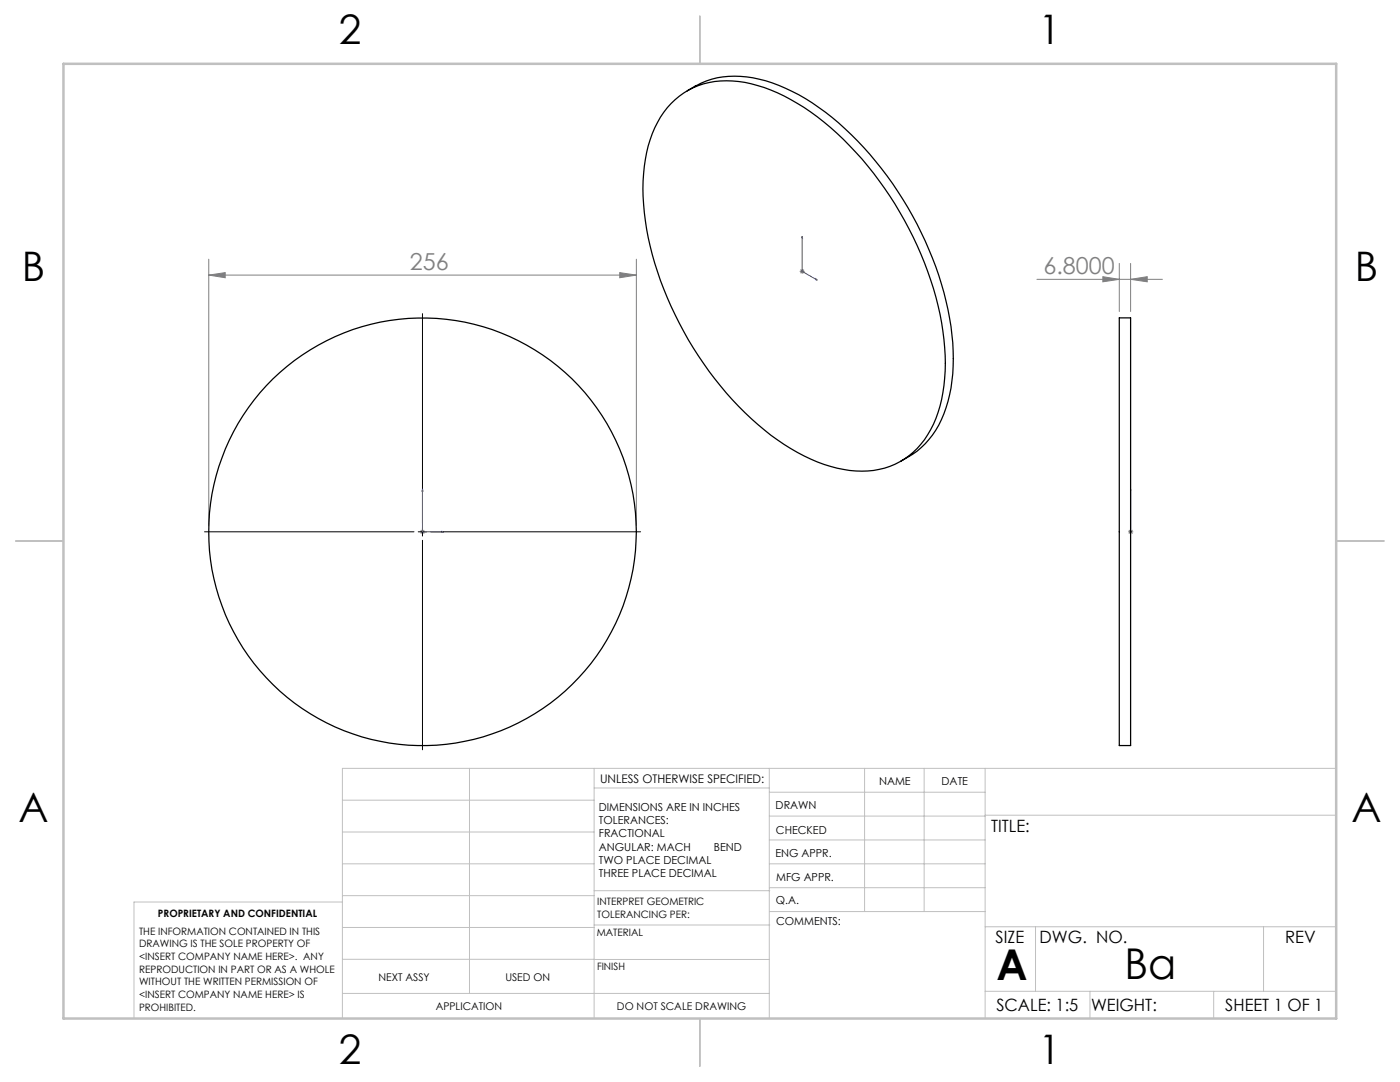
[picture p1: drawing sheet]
<svg xmlns="http://www.w3.org/2000/svg" width="279mm" height="216mm" viewBox="0 0 279 216" stroke-linecap="round" stroke-linejoin="round" font-family="sans-serif">
<path d="M160.1 47.2v7l3 1.7M160.1 47.2l.1 .4-.2-.1zM162.8 55.6l.3 .3-.3-.1zM84.3 97.6v8.5h4.3M84.3 97.6l.1 .4h-.2zM225.6 97.6v8.5M225.6 97.6v.4v-.4M88.2 106l.4 .1-.4 .1zM225.6 106.1h.1M225.6 106v.2z" fill="none" stroke="#00f" stroke-width=".2"/>
<g fill="none" stroke="#808080" stroke-width=".2">
<path d="M41.7 54.9l3.2-.5v1zM41.7 51.7v53.1M41.7 54.9h85.3M123.7 54.4l3.3 .5-3.3 .5zM127 51.7v53.1M159.6 54.2h1M159.7 53.8l.7 .7M160.1 53.7v.9M160.4 53.8l-.7 .7M206.9 55.7h25.1M220.1 55.2l3.3 .5-3.3 .5zM223.4 52.6v9.6"/>
<path d="M225.6 55.7l3.4-.5v1zM225.6 52.6v9.6M83.8 106.1h1M84 105.8l.7 .7M84.3 105.6v1M84.7 105.8l-.7 .7M225.1 106.1h1.1M225.3 105.8l.7 .7M225.6 105.6v1M226 105.8l-.7 .7"/>
</g>
<path d="M84.3 62.6v41.8M40.8 106.1h41.8M83.5 106.1h1.7M84.3 105.3v1.7M84.3 107.8v41.8M86 106.1h41.8" fill="none" stroke="#000" stroke-width=".2"/>
<g fill="none" stroke="#c0c0c0" stroke-width=".2">
<path d="M68.3 159.7h50.3M93.7 153.3v44.9M118.6 153.3v49.9M118.6 157.2h34.9M153.5 153.3v49.9M153.5 158.1h43.1M172.5 153.3v28.6M184.4 153.3v28.6M196.6 153.3v49.9M266.7 153.3h-198.4v49.9M68.3 178.7h50.3M68.3 172.4h50.3"/>
<path d="M68.3 166h50.3M68.3 180h-41.6v23.2M118.6 177.7h35M153.5 167.6h43.1M153.5 162.8h43.1M153.5 172.4h43.1M153.5 177.1h43.1M196.6 162.7h70.1M68.3 198.2h85.2M68.3 191.4l85.2 .1M68.3 185.1h50.3M118.6 184.6h35"/>
<path d="M153.6 181.9h43M196.6 197.8h70.1M196.6 184.9h70.1M206.7 184.9v12.9M217.5 197.8v5.4M242.2 197.8v5.4M252.2 184.9v12.9"/>
</g>
<path d="M139.7 3.2v9.5M3.1 107.9h9.6M266.7 107.9h9.5M139.7 203.2v9.6" fill="none" stroke="#c0c0c0" stroke-width=".25"/>
<path d="M12.7 12.7h254v190.5h-254z" fill="none" stroke="#c0c0c0" stroke-width=".5"/>
<g fill="#00f">
<path d="M88.2 106l.4 .1-.4 .1zM84.3 97.6l.1 .4h-.2z"/>
<path d="M162.8 55.6l.3 .3-.3-.1zM160.1 47.2l.1 .4-.2-.1zM225.6 106v.2zM225.6 97.6v.4z"/>
</g>
<g fill="#808080">
<path d="M225.6 55.7l3.4-.5v1zM220.1 55.2l3.3 .5-3.3 .5z"/>
<path d="M41.7 54.9l3.2-.5v1zM123.7 54.4l3.3 .5-3.3 .5z"/>
</g>
<g fill="none" stroke="#000" stroke-width=".25">
<path d="M137.2 18.1a17.6 17.6 0 0 1 15.6-2 43.4 43.4 0 0 1 18.4 12.1 70 70 0 0 1 18.6 37 33.8 33.8 0 0 1-1.9 18.5 16.5 16.5 0 0 1-8.1 8.3M133.9 20.7a15.7 15.7 0 0 1 14.8-4.3 39.1 39.1 0 0 1 18.3 10.2 70 70 0 0 1 21.2 39.5 34.2 34.2 0 0 1-1.9 18.5 15.5 15.5 0 0 1-18 9.1 36.5 36.5 0 0 1-17.1-9 69.8 69.8 0 0 1-22.4-40.6 35.1 35.1 0 0 1 1.4-17.4l.5-1.2a17 17 0 0 1 3.2-4.8zM223.4 63.4h2.2v85.4h-2.2z"/>
<circle cx="84.3" cy="106.1" r="42.7"/>
</g>
<g font-size="8.5">
<text x="198.9" y="195.5">A</text>
<text x="224.4" y="195.4">Ba</text>
</g>
<g font-size="8.1">
<text x="67.6" y="8.9">2</text>
<text x="207.3" y="8.9">1</text>
<text x="4.4" y="56.1">B</text>
<text x="270.4" y="56.1">B</text>
<text x="3.7" y="164.1">A</text>
<text x="269.7" y="164.1">A</text>
<text x="67.6" y="212.4">2</text>
<text x="207.3" y="212.4">1</text>
</g>
<g font-size="4.7" fill="#808080">
<text x="81.8" y="53.9">256</text>
<text x="208.3" y="54.7">6.8000</text>
</g>
<g font-size="3.4">
<text x="197.8" y="166">TITLE:</text>
<text x="198.7" y="188.1">SIZE</text>
<text x="207.5" y="188.1">DWG. NO.</text>
<text x="256.5" y="188.2">REV</text>
<text x="198.8" y="201.7">SCALE: 1:5</text>
<text x="217.7" y="201.8">WEIGHT:</text>
<text x="244.5" y="201.7">SHEET 1 OF 1</text>
</g>
<text font-size="2.4" x="119.8" y="156.2">UNLESS OTHERWISE SPECIFIED:</text>
<g font-size="2.2">
<text x="119.5" y="161.8">DIMENSIONS ARE IN INCHES</text>
<text x="154.8" y="161.4">DRAWN</text>
<text x="175.4" y="156.6">NAME</text>
<text x="187.9" y="156.7">DATE</text>
<text x="119.5" y="164.4">TOLERANCES:</text>
<text x="119.5" y="167.1">FRACTIONAL</text>
<text x="154.9" y="166.3">CHECKED</text>
<text x="119.5" y="169.7">ANGULAR: MACH</text>
<text x="119.5" y="172.4">TWO PLACE DECIMAL</text>
<text x="142.5" y="169.7">BEND</text>
<text x="154.8" y="171">ENG APPR.</text>
<text x="119.5" y="175">THREE PLACE DECIMAL</text>
<text x="154.9" y="175.7">MFG APPR.</text>
<text x="154.9" y="180.4">Q.A.</text>
<text x="154.9" y="184.6">COMMENTS:</text>
</g>
<g font-size="2.1">
<text x="75.5" y="195.7">NEXT ASSY</text>
<text x="100.9" y="195.7">USED ON</text>
<text x="86.9" y="201.5">APPLICATION</text>
<text x="123.1" y="201.6">DO NOT SCALE DRAWING</text>
</g>
<g font-size="2">
<text x="31.5" y="182.9">PROPRIETARY AND CONFIDENTIAL</text>
<text x="119.2" y="180.6">INTERPRET GEOMETRIC</text>
<text x="119.2" y="183.1">TOLERANCING PER:</text>
<text x="27.8" y="186.5">THE INFORMATION CONTAINED IN THIS</text>
<text x="27.8" y="189">DRAWING IS THE SOLE PROPERTY OF</text>
<text x="27.8" y="191.6">&lt;INSERT COMPANY NAME HERE&gt;. ANY</text>
<text x="119.1" y="186.7">MATERIAL</text>
<text x="27.8" y="194.1">REPRODUCTION IN PART OR AS A WHOLE</text>
<text x="27.8" y="196.6">WITHOUT THE WRITTEN PERMISSION OF</text>
<text x="119.1" y="193.5">FINISH</text>
<text x="27.8" y="199.1">&lt;INSERT COMPANY NAME HERE&gt; IS</text>
<text x="27.8" y="201.7">PROHIBITED.</text>
</g>
</svg>
